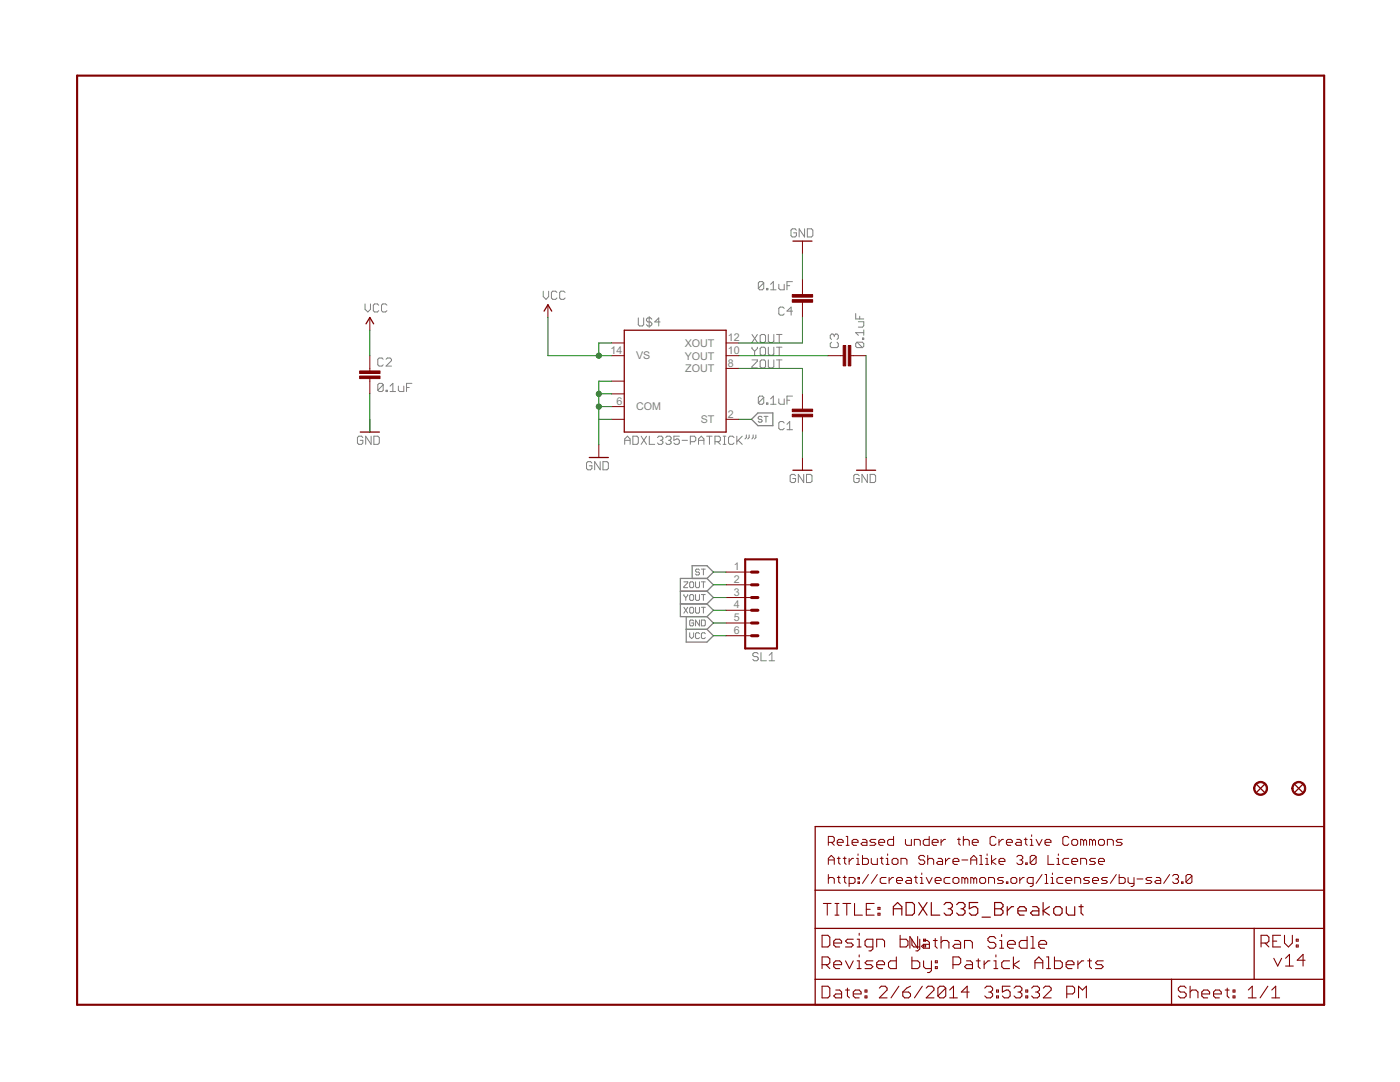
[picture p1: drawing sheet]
<?xml version="1.0" encoding="utf-8"?>
<!DOCTYPE eagle SYSTEM "eagle.dtd">
<!--
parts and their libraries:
SparkFun-Aesthetics: Licensing: CC v3.0 Share-Alike You are welcome to use this library for commercial purposes.
-->
<eagle version="6.4">
<drawing>
<settings>
<setting alwaysvectorfont="no"/>
<setting verticaltext="up"/>
</settings>
<grid distance="0.1" unitdist="inch" unit="inch" style="lines" multiple="1" display="no" altdistance="0.01" altunitdist="inch" altunit="inch"/>
<schematic>
<libraries>
<library name="SparkFun">
<symbols>
<symbol name="CAP">
<wire x1="0" y1="2.54" x2="0" y2="2.032" width="0.1524" layer="94"/>
<wire x1="0" y1="0" x2="0" y2="0.508" width="0.1524" layer="94"/>
<text x="1.524" y="2.921" size="1.778" layer="95">&gt;NAME</text>
<text x="1.524" y="-2.159" size="1.778" layer="96">&gt;VALUE</text>
<rectangle x1="-2.032" y1="0.508" x2="2.032" y2="1.016" layer="94"/>
<rectangle x1="-2.032" y1="1.524" x2="2.032" y2="2.032" layer="94"/>
<pin name="1" x="0" y="5.08" visible="off" length="short" direction="pas" swaplevel="1" rot="R270"/>
<pin name="2" x="0" y="-2.54" visible="off" length="short" direction="pas" swaplevel="1" rot="R90"/>
</symbol>
<symbol name="GND">
<wire x1="-1.905" y1="0" x2="1.905" y2="0" width="0.254" layer="94"/>
<text x="-2.54" y="-2.54" size="1.778" layer="96">&gt;VALUE</text>
<pin name="GND" x="0" y="2.54" visible="off" length="short" direction="sup" rot="R270"/>
</symbol>
<symbol name="VCC2">
<wire x1="0.762" y1="1.27" x2="0" y2="2.54" width="0.254" layer="94"/>
<wire x1="0" y1="2.54" x2="-0.762" y2="1.27" width="0.254" layer="94"/>
<text x="-1.016" y="3.556" size="1.778" layer="96">&gt;VALUE</text>
<pin name="VCC" x="0" y="0" visible="off" length="short" direction="sup" rot="R90"/>
</symbol>
<symbol name="M06">
<wire x1="1.27" y1="-7.62" x2="-5.08" y2="-7.62" width="0.4064" layer="94"/>
<wire x1="-1.27" y1="0" x2="0" y2="0" width="0.6096" layer="94"/>
<wire x1="-1.27" y1="-2.54" x2="0" y2="-2.54" width="0.6096" layer="94"/>
<wire x1="-1.27" y1="-5.08" x2="0" y2="-5.08" width="0.6096" layer="94"/>
<wire x1="-5.08" y1="10.16" x2="-5.08" y2="-7.62" width="0.4064" layer="94"/>
<wire x1="1.27" y1="-7.62" x2="1.27" y2="10.16" width="0.4064" layer="94"/>
<wire x1="-5.08" y1="10.16" x2="1.27" y2="10.16" width="0.4064" layer="94"/>
<wire x1="-1.27" y1="5.08" x2="0" y2="5.08" width="0.6096" layer="94"/>
<wire x1="-1.27" y1="2.54" x2="0" y2="2.54" width="0.6096" layer="94"/>
<wire x1="-1.27" y1="7.62" x2="0" y2="7.62" width="0.6096" layer="94"/>
<text x="-5.08" y="-10.16" size="1.778" layer="96">&gt;VALUE</text>
<text x="-5.08" y="10.922" size="1.778" layer="95">&gt;NAME</text>
<pin name="1" x="5.08" y="-5.08" visible="pad" length="middle" direction="pas" swaplevel="1" rot="R180"/>
<pin name="2" x="5.08" y="-2.54" visible="pad" length="middle" direction="pas" swaplevel="1" rot="R180"/>
<pin name="3" x="5.08" y="0" visible="pad" length="middle" direction="pas" swaplevel="1" rot="R180"/>
<pin name="4" x="5.08" y="2.54" visible="pad" length="middle" direction="pas" swaplevel="1" rot="R180"/>
<pin name="5" x="5.08" y="5.08" visible="pad" length="middle" direction="pas" swaplevel="1" rot="R180"/>
<pin name="6" x="5.08" y="7.62" visible="pad" length="middle" direction="pas" swaplevel="1" rot="R180"/>
</symbol>
<symbol name="FIDUCIAL">
<wire x1="-0.762" y1="0.762" x2="0.762" y2="-0.762" width="0.254" layer="94"/>
<wire x1="0.762" y1="0.762" x2="-0.762" y2="-0.762" width="0.254" layer="94"/>
<circle x="0" y="0" radius="1.27" width="0.254" layer="94"/>
</symbol>
</symbols>
<devicesets>
<deviceset name="GND" prefix="GND">
<gates>
<gate name="1" symbol="GND" x="0" y="0"/>
</gates>
<devices>
<device name="">
<technologies>
<technology name=""/>
</technologies>
</device>
</devices>
</deviceset>
<deviceset name="VCC" prefix="P+">
<gates>
<gate name="1" symbol="VCC2" x="0" y="0"/>
</gates>
<devices>
<device name="">
<technologies>
<technology name=""/>
</technologies>
</device>
</devices>
</deviceset>
<deviceset name="FIDUCIAL">
<gates>
<gate name="G$1" symbol="FIDUCIAL" x="0" y="0"/>
</gates>
<devices>
<device name="1.5X3" package="FIDUCIAL-1.5X3">
<technologies>
<technology name=""/>
</technologies>
</device>
<device name="1X2" package="FIDUCIAL-1X2">
<technologies>
<technology name=""/>
</technologies>
</device>
<device name="1X2.5" package="FIDUCIAL-1X2.5">
<technologies>
<technology name=""/>
</technologies>
</device>
</devices>
</deviceset>
<deviceset name="M06" prefix="JP" uservalue="yes">
<gates>
<gate name="G$1" symbol="M06" x="-2.54" y="0"/>
</gates>
<devices>
<device name="SIP" package="1X06">
<connects>
<connect gate="G$1" pin="1" pad="1"/>
<connect gate="G$1" pin="2" pad="2"/>
<connect gate="G$1" pin="3" pad="3"/>
<connect gate="G$1" pin="4" pad="4"/>
<connect gate="G$1" pin="5" pad="5"/>
<connect gate="G$1" pin="6" pad="6"/>
</connects>
<technologies>
<technology name=""/>
</technologies>
</device>
<device name="POLAR" package="MOLEX-1X6">
<connects>
<connect gate="G$1" pin="1" pad="1"/>
<connect gate="G$1" pin="2" pad="2"/>
<connect gate="G$1" pin="3" pad="3"/>
<connect gate="G$1" pin="4" pad="4"/>
<connect gate="G$1" pin="5" pad="5"/>
<connect gate="G$1" pin="6" pad="6"/>
</connects>
<technologies>
<technology name=""/>
</technologies>
</device>
<device name="RA" package="MOLEX-1X6-RA">
<connects>
<connect gate="G$1" pin="1" pad="1"/>
<connect gate="G$1" pin="2" pad="2"/>
<connect gate="G$1" pin="3" pad="3"/>
<connect gate="G$1" pin="4" pad="4"/>
<connect gate="G$1" pin="5" pad="5"/>
<connect gate="G$1" pin="6" pad="6"/>
</connects>
<technologies>
<technology name=""/>
</technologies>
</device>
<device name="SMD" package="1X06-SMD">
<connects>
<connect gate="G$1" pin="1" pad="1"/>
<connect gate="G$1" pin="2" pad="2"/>
<connect gate="G$1" pin="3" pad="3"/>
<connect gate="G$1" pin="4" pad="4"/>
<connect gate="G$1" pin="5" pad="5"/>
<connect gate="G$1" pin="6" pad="6"/>
</connects>
<technologies>
<technology name=""/>
</technologies>
</device>
<device name="LOCK" package="1X06_LOCK">
<connects>
<connect gate="G$1" pin="1" pad="1"/>
<connect gate="G$1" pin="2" pad="2"/>
<connect gate="G$1" pin="3" pad="3"/>
<connect gate="G$1" pin="4" pad="4"/>
<connect gate="G$1" pin="5" pad="5"/>
<connect gate="G$1" pin="6" pad="6"/>
</connects>
<technologies>
<technology name=""/>
</technologies>
</device>
<device name="LOCK_LONGPADS" package="1X06_LOCK_LONGPADS">
<connects>
<connect gate="G$1" pin="1" pad="1"/>
<connect gate="G$1" pin="2" pad="2"/>
<connect gate="G$1" pin="3" pad="3"/>
<connect gate="G$1" pin="4" pad="4"/>
<connect gate="G$1" pin="5" pad="5"/>
<connect gate="G$1" pin="6" pad="6"/>
</connects>
<technologies>
<technology name=""/>
</technologies>
</device>
<device name="POLAR_LOCK" package="MOLEX-1X6_LOCK">
<connects>
<connect gate="G$1" pin="1" pad="1"/>
<connect gate="G$1" pin="2" pad="2"/>
<connect gate="G$1" pin="3" pad="3"/>
<connect gate="G$1" pin="4" pad="4"/>
<connect gate="G$1" pin="5" pad="5"/>
<connect gate="G$1" pin="6" pad="6"/>
</connects>
<technologies>
<technology name=""/>
</technologies>
</device>
<device name="RA_LOCK" package="MOLEX-1X6-RA_LOCK">
<connects>
<connect gate="G$1" pin="1" pad="1"/>
<connect gate="G$1" pin="2" pad="2"/>
<connect gate="G$1" pin="3" pad="3"/>
<connect gate="G$1" pin="4" pad="4"/>
<connect gate="G$1" pin="5" pad="5"/>
<connect gate="G$1" pin="6" pad="6"/>
</connects>
<technologies>
<technology name=""/>
</technologies>
</device>
<device name="SIP_LOCK" package="1X06-SIP_LOCK">
<connects>
<connect gate="G$1" pin="1" pad="1"/>
<connect gate="G$1" pin="2" pad="2"/>
<connect gate="G$1" pin="3" pad="3"/>
<connect gate="G$1" pin="4" pad="4"/>
<connect gate="G$1" pin="5" pad="5"/>
<connect gate="G$1" pin="6" pad="6"/>
</connects>
<technologies>
<technology name=""/>
</technologies>
</device>
<device name="FEMALE_LOCK" package="1X06_FEMALE_LOCK.010">
<connects>
<connect gate="G$1" pin="1" pad="1"/>
<connect gate="G$1" pin="2" pad="2"/>
<connect gate="G$1" pin="3" pad="3"/>
<connect gate="G$1" pin="4" pad="4"/>
<connect gate="G$1" pin="5" pad="5"/>
<connect gate="G$1" pin="6" pad="6"/>
</connects>
<technologies>
<technology name=""/>
</technologies>
</device>
</devices>
</deviceset>
<deviceset name="CAP" prefix="C" uservalue="yes">
<gates>
<gate name="G$1" symbol="CAP" x="0" y="0"/>
</gates>
<devices>
<device name="PTH" package="CAP-PTH-SMALL">
<connects>
<connect gate="G$1" pin="1" pad="1"/>
<connect gate="G$1" pin="2" pad="2"/>
</connects>
<technologies>
<technology name=""/>
</technologies>
</device>
<device name="PTH2" package="CAP-PTH-SMALL2">
<connects>
<connect gate="G$1" pin="1" pad="1"/>
<connect gate="G$1" pin="2" pad="2"/>
</connects>
<technologies>
<technology name=""/>
</technologies>
</device>
<device name="0805" package="0805">
<connects>
<connect gate="G$1" pin="1" pad="1"/>
<connect gate="G$1" pin="2" pad="2"/>
</connects>
<technologies>
<technology name=""/>
</technologies>
</device>
<device name="PTH3" package="CAP-PTH-LARGE">
<connects>
<connect gate="G$1" pin="1" pad="1"/>
<connect gate="G$1" pin="2" pad="2"/>
</connects>
<technologies>
<technology name=""/>
</technologies>
</device>
<device name="SMD" package="GRM43D">
<connects>
<connect gate="G$1" pin="1" pad="A"/>
<connect gate="G$1" pin="2" pad="C"/>
</connects>
<technologies>
<technology name=""/>
</technologies>
</device>
<device name="0603-CAP" package="0603-CAP">
<connects>
<connect gate="G$1" pin="1" pad="1"/>
<connect gate="G$1" pin="2" pad="2"/>
</connects>
<technologies>
<technology name=""/>
</technologies>
</device>
<device name="0402-CAP" package="0402-CAP">
<connects>
<connect gate="G$1" pin="1" pad="1"/>
<connect gate="G$1" pin="2" pad="2"/>
</connects>
<technologies>
<technology name=""/>
</technologies>
</device>
</devices>
</deviceset>
</devicesets>
</library>
<library name="SparkFun-Aesthetics">
<symbols>
<symbol name="LETTER_L">
<wire x1="0" y1="185.42" x2="248.92" y2="185.42" width="0.4064" layer="94"/>
<wire x1="248.92" y1="185.42" x2="248.92" y2="0" width="0.4064" layer="94"/>
<wire x1="0" y1="185.42" x2="0" y2="0" width="0.4064" layer="94"/>
<wire x1="0" y1="0" x2="248.92" y2="0" width="0.4064" layer="94"/>
</symbol>
<symbol name="DOCFIELD">
<wire x1="0" y1="0" x2="71.12" y2="0" width="0.254" layer="94"/>
<wire x1="101.6" y1="15.24" x2="87.63" y2="15.24" width="0.254" layer="94"/>
<wire x1="0" y1="0" x2="0" y2="5.08" width="0.254" layer="94"/>
<wire x1="0" y1="5.08" x2="71.12" y2="5.08" width="0.254" layer="94"/>
<wire x1="0" y1="5.08" x2="0" y2="15.24" width="0.254" layer="94"/>
<wire x1="101.6" y1="15.24" x2="101.6" y2="5.08" width="0.254" layer="94"/>
<wire x1="71.12" y1="5.08" x2="71.12" y2="0" width="0.254" layer="94"/>
<wire x1="71.12" y1="5.08" x2="87.63" y2="5.08" width="0.254" layer="94"/>
<wire x1="71.12" y1="0" x2="101.6" y2="0" width="0.254" layer="94"/>
<wire x1="87.63" y1="15.24" x2="87.63" y2="5.08" width="0.254" layer="94"/>
<wire x1="87.63" y1="15.24" x2="0" y2="15.24" width="0.254" layer="94"/>
<wire x1="87.63" y1="5.08" x2="101.6" y2="5.08" width="0.254" layer="94"/>
<wire x1="101.6" y1="5.08" x2="101.6" y2="0" width="0.254" layer="94"/>
<wire x1="0" y1="15.24" x2="0" y2="22.86" width="0.254" layer="94"/>
<wire x1="101.6" y1="35.56" x2="0" y2="35.56" width="0.254" layer="94"/>
<wire x1="101.6" y1="35.56" x2="101.6" y2="22.86" width="0.254" layer="94"/>
<wire x1="0" y1="22.86" x2="101.6" y2="22.86" width="0.254" layer="94"/>
<wire x1="0" y1="22.86" x2="0" y2="35.56" width="0.254" layer="94"/>
<wire x1="101.6" y1="22.86" x2="101.6" y2="15.24" width="0.254" layer="94"/>
<text x="1.27" y="1.27" size="2.54" layer="94" font="vector">Date:</text>
<text x="12.7" y="1.27" size="2.54" layer="94" font="vector">&gt;LAST_DATE_TIME</text>
<text x="72.39" y="1.27" size="2.54" layer="94" font="vector">Sheet:</text>
<text x="86.36" y="1.27" size="2.54" layer="94" font="vector">&gt;SHEET</text>
<text x="88.9" y="11.43" size="2.54" layer="94" font="vector">REV:</text>
<text x="1.524" y="17.78" size="2.54" layer="94" font="vector">TITLE:</text>
<text x="15.494" y="17.78" size="2.7432" layer="94" font="vector">&gt;DRAWING_NAME</text>
<text x="2.54" y="31.75" size="1.9304" layer="94">Released under the Creative Commons</text>
<text x="2.54" y="27.94" size="1.9304" layer="94">Attribution Share-Alike 3.0 License</text>
<text x="2.54" y="24.13" size="1.9304" layer="94">http://creativecommons.org/licenses/by-sa/3.0</text>
<text x="1.27" y="11.43" size="2.54" layer="94">Design by:</text>
</symbol>
</symbols>
<devicesets>
<deviceset name="FRAME-LETTER" prefix="FRAME">
<gates>
<gate name="G$1" symbol="LETTER_L" x="0" y="0"/>
<gate name="G$2" symbol="DOCFIELD" x="147.32" y="0" addlevel="must"/>
</gates>
<devices>
<device name="">
<technologies>
<technology name=""/>
</technologies>
</device>
</devices>
</deviceset>
</devicesets>
</library>
<library name="Testing">
<symbols>
<symbol name="ADXL335">
<wire x1="-10.16" y1="10.16" x2="10.16" y2="10.16" width="0.254" layer="94"/>
<wire x1="10.16" y1="10.16" x2="10.16" y2="-10.16" width="0.254" layer="94"/>
<wire x1="10.16" y1="-10.16" x2="-10.16" y2="-10.16" width="0.254" layer="94"/>
<wire x1="-10.16" y1="-10.16" x2="-10.16" y2="10.16" width="0.254" layer="94"/>
<text x="-2.54" y="12.7" size="1.778" layer="95" rot="R180">&gt;NAME</text>
<text x="-10.16" y="-12.7" size="1.778" layer="96">&gt;VALUE</text>
<pin name="ST" x="12.7" y="-7.62" length="short" rot="R180"/>
<pin name="COM@6" x="-12.7" y="-5.08" length="short"/>
<pin name="ZOUT" x="12.7" y="2.54" length="short" rot="R180"/>
<pin name="YOUT" x="12.7" y="5.08" length="short" rot="R180"/>
<pin name="XOUT" x="12.7" y="7.62" length="short" rot="R180"/>
<pin name="VS@14" x="-12.7" y="5.08" length="short"/>
<pin name="VS@15" x="-12.7" y="7.62" visible="off" length="short"/>
<pin name="COM@5" x="-12.7" y="-2.54" visible="off" length="short"/>
<pin name="COM@3" x="-12.7" y="0" visible="off" length="short"/>
<pin name="COM@7" x="-12.7" y="-7.62" visible="off" length="short"/>
</symbol>
</symbols>
<devicesets>
<deviceset name="ADXL335-PATRICK" prefix="U">
<gates>
<gate name="G$1" symbol="ADXL335" x="0" y="0"/>
</gates>
<devices>
<device name="" package="LFCSP-16">
<connects>
<connect gate="G$1" pin="COM@3" pad="3"/>
<connect gate="G$1" pin="COM@5" pad="5"/>
<connect gate="G$1" pin="COM@6" pad="6"/>
<connect gate="G$1" pin="COM@7" pad="7"/>
<connect gate="G$1" pin="ST" pad="2"/>
<connect gate="G$1" pin="VS@14" pad="14"/>
<connect gate="G$1" pin="VS@15" pad="15"/>
<connect gate="G$1" pin="XOUT" pad="12"/>
<connect gate="G$1" pin="YOUT" pad="10"/>
<connect gate="G$1" pin="ZOUT" pad="8"/>
</connects>
<technologies>
<technology name=""/>
</technologies>
</device>
<device name="&quot;&quot;" package="ADXL335-P">
<connects>
<connect gate="G$1" pin="COM@3" pad="3"/>
<connect gate="G$1" pin="COM@5" pad="5"/>
<connect gate="G$1" pin="COM@6" pad="6"/>
<connect gate="G$1" pin="COM@7" pad="7"/>
<connect gate="G$1" pin="ST" pad="2"/>
<connect gate="G$1" pin="VS@14" pad="14"/>
<connect gate="G$1" pin="VS@15" pad="15"/>
<connect gate="G$1" pin="XOUT" pad="12"/>
<connect gate="G$1" pin="YOUT" pad="10"/>
<connect gate="G$1" pin="ZOUT" pad="8"/>
</connects>
<technologies>
<technology name=""/>
</technologies>
</device>
</devices>
</deviceset>
</devicesets>
</library>
</libraries>
<attributes>
</attributes>
<variantdefs>
</variantdefs>
<classes>
<class number="0" name="default" width="0" drill="0">
</class>
</classes>
<parts>
<part name="C1" library="SparkFun" deviceset="CAP" device="0603-CAP" value="0.1uF"/>
<part name="C2" library="SparkFun" deviceset="CAP" device="0603-CAP" value="0.1uF"/>
<part name="C3" library="SparkFun" deviceset="CAP" device="0603-CAP" value="0.1uF"/>
<part name="C4" library="SparkFun" deviceset="CAP" device="0603-CAP" value="0.1uF"/>
<part name="GND1" library="SparkFun" deviceset="GND" device=""/>
<part name="GND3" library="SparkFun" deviceset="GND" device=""/>
<part name="GND4" library="SparkFun" deviceset="GND" device=""/>
<part name="GND5" library="SparkFun" deviceset="GND" device=""/>
<part name="GND6" library="SparkFun" deviceset="GND" device=""/>
<part name="SL1" library="SparkFun" deviceset="M06" device="SIP"/>
<part name="P+1" library="SparkFun" deviceset="VCC" device=""/>
<part name="P+2" library="SparkFun" deviceset="VCC" device=""/>
<part name="U$1" library="SparkFun" deviceset="FIDUCIAL" device="1X2"/>
<part name="U$3" library="SparkFun" deviceset="FIDUCIAL" device="1X2"/>
<part name="U$4" library="Testing" deviceset="ADXL335-PATRICK" device="&quot;&quot;"/>
<part name="FRAME1" library="SparkFun-Aesthetics" deviceset="FRAME-LETTER" device=""/>
</parts>
<sheets>
<sheet>
<plain>
<text x="166.116" y="-1.524" size="2.54" layer="94">Nathan Siedle</text>
<text x="148.59" y="-5.588" size="2.54" layer="94">Revised by: Patrick Alberts</text>
<text x="238.76" y="-5.08" size="2.54" layer="94">v14</text>
</plain>
<instances>
<instance part="C1" gate="G$1" x="144.78" y="106.68" rot="R180"/>
<instance part="C2" gate="G$1" x="58.42" y="111.76"/>
<instance part="C3" gate="G$1" x="154.94" y="116.84" rot="R90"/>
<instance part="C4" gate="G$1" x="144.78" y="129.54" rot="R180"/>
<instance part="GND1" gate="1" x="157.48" y="93.98"/>
<instance part="GND3" gate="1" x="58.42" y="101.6"/>
<instance part="GND4" gate="1" x="104.14" y="96.52"/>
<instance part="GND5" gate="1" x="144.78" y="93.98"/>
<instance part="GND6" gate="1" x="144.78" y="139.7" rot="R180"/>
<instance part="SL1" gate="G$1" x="134.62" y="68.58" rot="R180"/>
<instance part="P+1" gate="1" x="93.98" y="124.46"/>
<instance part="P+2" gate="1" x="58.42" y="121.92"/>
<instance part="U$1" gate="G$1" x="243.84" y="30.48"/>
<instance part="U$3" gate="G$1" x="236.22" y="30.48"/>
<instance part="U$4" gate="G$1" x="119.38" y="111.76"/>
<instance part="FRAME1" gate="G$1" x="0" y="-12.7"/>
<instance part="FRAME1" gate="G$2" x="147.32" y="-12.7"/>
</instances>
<busses>
</busses>
<nets>
<net name="GND" class="0">
<segment>
<wire x1="144.78" y1="101.6" x2="144.78" y2="96.52" width="0.1524" layer="91"/>
<pinref part="C1" gate="G$1" pin="1"/>
<pinref part="GND5" gate="1" pin="GND"/>
</segment>
<segment>
<wire x1="157.48" y1="116.84" x2="157.48" y2="96.52" width="0.1524" layer="91"/>
<pinref part="C3" gate="G$1" pin="2"/>
<pinref part="GND1" gate="1" pin="GND"/>
</segment>
<segment>
<wire x1="144.78" y1="132.08" x2="144.78" y2="137.16" width="0.1524" layer="91"/>
<pinref part="C4" gate="G$1" pin="2"/>
<pinref part="GND6" gate="1" pin="GND"/>
</segment>
<segment>
<wire x1="104.14" y1="104.14" x2="104.14" y2="99.06" width="0.1524" layer="91"/>
<wire x1="106.68" y1="106.68" x2="104.14" y2="106.68" width="0.1524" layer="91"/>
<wire x1="104.14" y1="106.68" x2="104.14" y2="104.14" width="0.1524" layer="91"/>
<wire x1="104.14" y1="104.14" x2="106.68" y2="104.14" width="0.1524" layer="91"/>
<wire x1="104.14" y1="106.68" x2="104.14" y2="109.22" width="0.1524" layer="91"/>
<wire x1="104.14" y1="109.22" x2="106.68" y2="109.22" width="0.1524" layer="91"/>
<wire x1="104.14" y1="109.22" x2="104.14" y2="111.76" width="0.1524" layer="91"/>
<wire x1="104.14" y1="111.76" x2="106.68" y2="111.76" width="0.1524" layer="91"/>
<junction x="104.14" y="106.68"/>
<junction x="104.14" y="109.22"/>
<pinref part="GND4" gate="1" pin="GND"/>
<pinref part="U$4" gate="G$1" pin="COM@6"/>
<pinref part="U$4" gate="G$1" pin="COM@5"/>
<pinref part="U$4" gate="G$1" pin="COM@3"/>
<pinref part="U$4" gate="G$1" pin="COM@7"/>
</segment>
<segment>
<wire x1="129.54" y1="63.5" x2="127" y2="63.5" width="0.1524" layer="91"/>
<pinref part="SL1" gate="G$1" pin="5"/>
<label x="127" y="63.5" size="1.27" layer="95" rot="R180" xref="yes"/>
</segment>
<segment>
<wire x1="58.42" y1="109.22" x2="58.42" y2="101.6" width="0.1524" layer="91"/>
<pinref part="C2" gate="G$1" pin="2"/>
</segment>
</net>
<net name="VCC" class="0">
<segment>
<wire x1="93.98" y1="116.84" x2="93.98" y2="124.46" width="0.1524" layer="91"/>
<wire x1="106.68" y1="116.84" x2="104.14" y2="116.84" width="0.1524" layer="91"/>
<wire x1="104.14" y1="116.84" x2="93.98" y2="116.84" width="0.1524" layer="91"/>
<wire x1="104.14" y1="116.84" x2="104.14" y2="119.38" width="0.1524" layer="91"/>
<wire x1="104.14" y1="119.38" x2="106.68" y2="119.38" width="0.1524" layer="91"/>
<junction x="104.14" y="116.84"/>
<pinref part="P+1" gate="1" pin="VCC"/>
<pinref part="U$4" gate="G$1" pin="VS@14"/>
<pinref part="U$4" gate="G$1" pin="VS@15"/>
</segment>
<segment>
<wire x1="58.42" y1="121.92" x2="58.42" y2="116.84" width="0.1524" layer="91"/>
<pinref part="P+2" gate="1" pin="VCC"/>
<pinref part="C2" gate="G$1" pin="1"/>
</segment>
<segment>
<wire x1="129.54" y1="60.96" x2="127" y2="60.96" width="0.1524" layer="91"/>
<pinref part="SL1" gate="G$1" pin="6"/>
<label x="127" y="60.96" size="1.27" layer="95" rot="R180" xref="yes"/>
</segment>
</net>
<net name="XOUT" class="0">
<segment>
<wire x1="132.08" y1="119.38" x2="144.78" y2="119.38" width="0.1524" layer="91"/>
<wire x1="144.78" y1="119.38" x2="144.78" y2="124.46" width="0.1524" layer="91"/>
<label x="134.62" y="119.38" size="1.778" layer="95"/>
<pinref part="C4" gate="G$1" pin="1"/>
<pinref part="U$4" gate="G$1" pin="XOUT"/>
</segment>
<segment>
<wire x1="129.54" y1="66.04" x2="127" y2="66.04" width="0.1524" layer="91"/>
<pinref part="SL1" gate="G$1" pin="4"/>
<label x="127" y="66.04" size="1.27" layer="95" rot="R180" xref="yes"/>
</segment>
</net>
<net name="YOUT" class="0">
<segment>
<wire x1="129.54" y1="68.58" x2="127" y2="68.58" width="0.1524" layer="91"/>
<pinref part="SL1" gate="G$1" pin="3"/>
<label x="127" y="68.58" size="1.27" layer="95" rot="R180" xref="yes"/>
</segment>
<segment>
<wire x1="132.08" y1="116.84" x2="149.86" y2="116.84" width="0.1524" layer="91"/>
<label x="134.62" y="116.84" size="1.778" layer="95"/>
<pinref part="C3" gate="G$1" pin="1"/>
<pinref part="U$4" gate="G$1" pin="YOUT"/>
</segment>
</net>
<net name="ZOUT" class="0">
<segment>
<wire x1="132.08" y1="114.3" x2="144.78" y2="114.3" width="0.1524" layer="91"/>
<wire x1="144.78" y1="114.3" x2="144.78" y2="109.22" width="0.1524" layer="91"/>
<label x="134.62" y="114.3" size="1.778" layer="95"/>
<pinref part="C1" gate="G$1" pin="2"/>
<pinref part="U$4" gate="G$1" pin="ZOUT"/>
</segment>
<segment>
<wire x1="129.54" y1="71.12" x2="127" y2="71.12" width="0.1524" layer="91"/>
<pinref part="SL1" gate="G$1" pin="2"/>
<label x="127" y="71.12" size="1.27" layer="95" rot="R180" xref="yes"/>
</segment>
</net>
<net name="ST" class="0">
<segment>
<wire x1="129.54" y1="73.66" x2="127" y2="73.66" width="0.1524" layer="91"/>
<pinref part="SL1" gate="G$1" pin="1"/>
<label x="127" y="73.66" size="1.27" layer="95" rot="R180" xref="yes"/>
</segment>
<segment>
<wire x1="132.08" y1="104.14" x2="134.62" y2="104.14" width="0.1524" layer="91"/>
<pinref part="U$4" gate="G$1" pin="ST"/>
<label x="134.62" y="104.14" size="1.27" layer="95" xref="yes"/>
</segment>
</net>
</nets>
</sheet>
</sheets>
</schematic>
</drawing>
</eagle>
